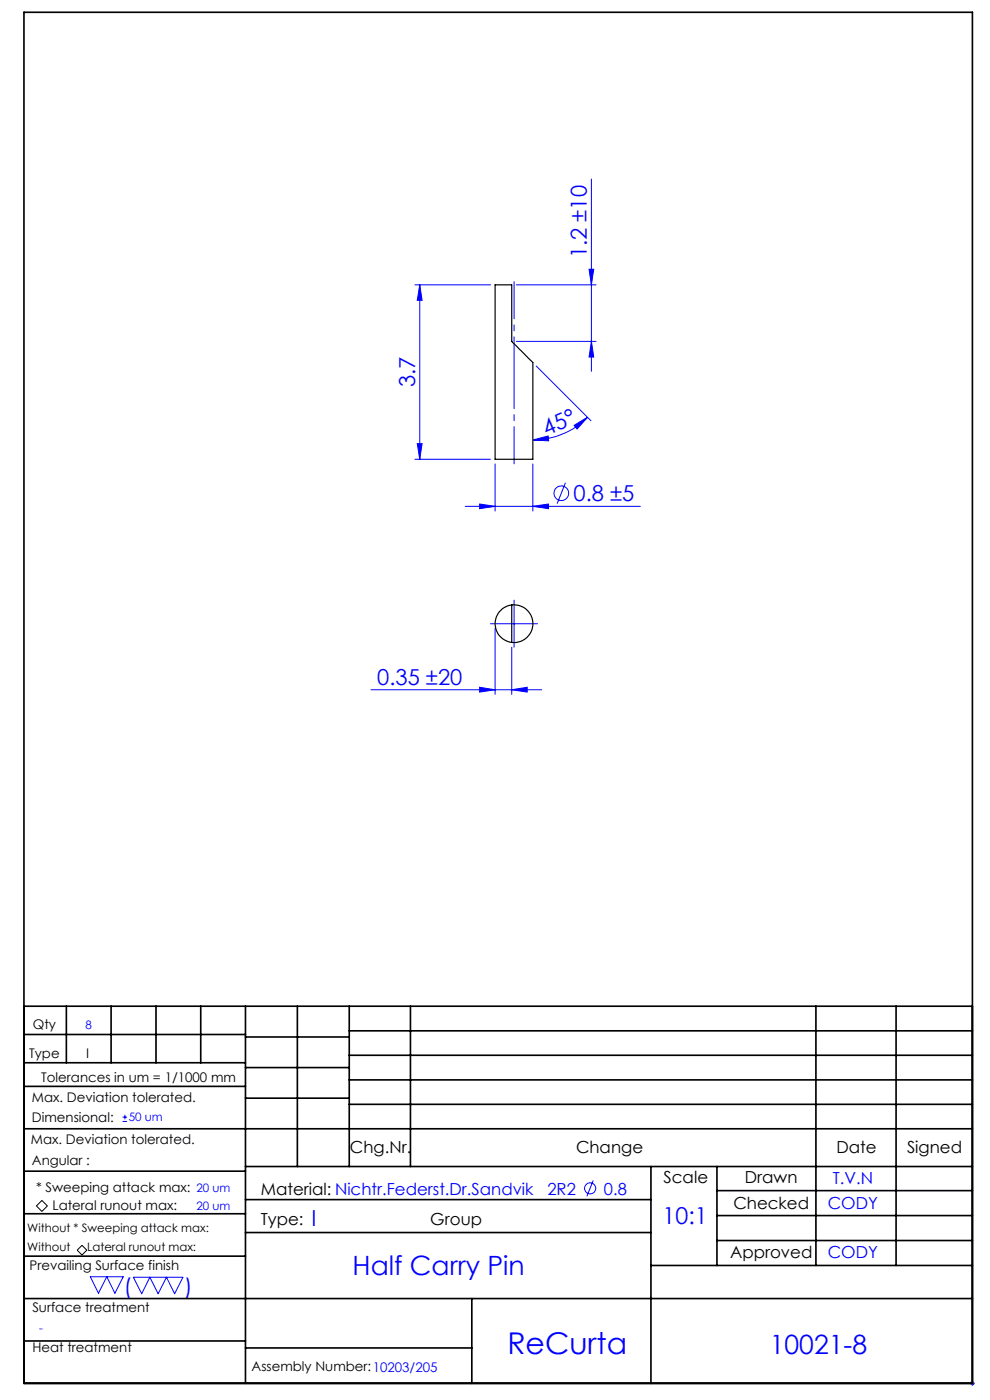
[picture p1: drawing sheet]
<svg xmlns="http://www.w3.org/2000/svg" width="210mm" height="297mm" viewBox="0 0 210 297" stroke-linecap="round" stroke-linejoin="round" font-family="sans-serif">
<g fill="none" stroke="#00f" stroke-width=".21">
<path d="M125.4 38v40.8M125 57.1h.9l-.5 3.3zM88 60.4h16M89 60.4l.5 3.3h-1zM89 60.4v37M109.5 72.4h16.9M109.5 60.4h16.9M113.7 77.6l11.6 11.6M125.4 72.4l.5 3.3h-.9zM88 97.4h16M88.5 94.1h1l-.5 3.3zM105 98.4v10"/>
<path d="M113 93.3l3.3-.8 .1 1zM113 98.4v10M121.8 90.2l2.8-1.7-2.2 2.5zM124.6 88.5a16.5 16.5 0 0 1-11.6 4.8M98.7 107.4h37.1M101.7 106.9l3.3 .5-3.3 .5zM113 107.4l3.3-.5v1zM119.9 102.4l-1.7 4.5M104 132.3h10M105 133.3v14M108.5 137.3v10M109 127.3v10"/>
<path d="M78.7 146.3h36.2M101.7 145.8l3.3 .5-3.3 .5zM108.5 146.3l3.3-.5v1zM26 237.9h1M26 237h1M26.5 236.5v1M125.8 250.4l-1.3 3.4M19.2 270.9h6.9l-1.7 3.5-1.8-3.5-1.7 3.5zM28.3 271h10.5l-1.8 3.5-1.7-3.5-1.8 3.5-1.7-3.5-1.7 3.5zM205.8 293.5h1M205.9 293.1l.7 .7M206.3 293v1"/>
<path d="M206.6 293.1l-.7 .7"/>
<circle cx="119.1" cy="104.6" r="1.56"/>
<circle cx="125.2" cy="252.1" r="1.18"/>
</g>
<path d="M7.7 255.8l1.2-1.1 1.2 1.1-1.2 1.2zM16.4 265.2l1-1 1 1-1 1z" fill="none" stroke="#000" stroke-width=".21"/>
<path d="M109.1 98.4v-38.6" fill="none" stroke="#00f" stroke-width=".21" stroke-dasharray="15.2 1.3 1.3 1.3" stroke-dashoffset="7.3"/>
<g fill="none" stroke="#000" stroke-width=".35">
<path d="M5.1 2.6h201.2v290.9h-201.2zM5.1 213.5h201.2M5.1 219.5h47M14.1 213.5v12M23.6 213.5v12M33.1 213.5v12M42.6 213.5v12M52.1 213.5v80M52.1 220h22M63.1 213.5v34M74.1 218.7h132.2M74.1 213.5v34"/>
<path d="M87.1 213.5v34M173.1 213.5v55M190.1 213.5v55M5.1 239.5h201.2M5.1 230.5h47M5.1 225.5h47M52.1 226.5h22M52.1 233h22M74.1 223.9h132.2M74.1 229.1h132.2M74.1 234.3h132.2M5.1 257.5h47"/>
<path d="M5.1 248.5h47M52.1 247.5h154.2M52.1 254.5h86M138.1 247.5v46M152.1 247.5v21M152.1 252.6h54.2M152.1 257.9h54.2M5.1 275.5h201.2M5.1 266.5h47M52.1 261.5h86M100.1 275.5v18M138.1 268.5h68.2"/>
<path d="M152.1 263.2h54.2M5.1 284.5h47M52.1 286h48"/>
</g>
<g fill="#00f">
<path d="M101.7 106.9l3.3 .5-3.3 .5zM113 107.4l3.3-.5v1zM101.7 145.8l3.3 .5-3.3 .5zM108.5 146.3l3.3-.5v1z"/>
<path d="M113 93.3l3.3-.8 .1 1zM121.8 90.2l2.8-1.7-2.2 2.5z"/>
<path d="M125.4 72.4l.5 3.3h-.9zM125 57.1h.9l-.5 3.3z"/>
<path d="M89 60.4l.5 3.3h-1zM88.5 94.1h1l-.5 3.3z"/>
</g>
<path d="M105 60.4h3.5v12l4.5 4.5v20.5h-8zM108.5 128.3a4 4 0 0 0-3.5 4 4 4 0 0 0 3.5 4M108.5 128.3a4 4 0 0 1 4.5 4 4 4 0 0 1-4.5 4M108.5 128.3v8" fill="none" stroke="#000" stroke-width=".25"/>
<text font-size="6.3" fill="#00f" x="107.6" y="287.3">ReCurta</text>
<g font-size="5.6" fill="#00f">
<text x="74.8" y="270.6">Half Carry Pin</text>
<text x="163.3" y="287.2">10021-8</text>
</g>
<text font-size="4.9" fill="#00f" x="140.6" y="259.7">10:1</text>
<g font-size="4.7" fill="#00f">
<text x="124.4" y="54.8" transform="rotate(-90 124.4 54.8)">1.2 ±10</text>
<text x="88" y="82.1" transform="rotate(-90 88 82.1)">3.7</text>
<text x="116" y="92.4" transform="rotate(-23 116 92.4)">45°</text>
<text x="121.6" y="106.3">0.8 ±5</text>
<text x="80" y="145.3">0.35 ±20</text>
<text x="66.1" y="260">I</text>
<text x="26.2" y="274.4">(</text>
<text x="39.2" y="274.4">)</text>
</g>
<g font-size="3.5">
<text x="74.2" y="244.7">Chg.Nr.</text>
<text x="122.2" y="244.7">Change</text>
<text x="177.4" y="244.7">Date</text>
<text x="192.4" y="244.7">Signed</text>
<text x="140.8" y="250.9">Scale</text>
<text x="158" y="250.9">Drawn</text>
<text x="55.3" y="253.5">Material: Nichtr.Federst.Dr.Sandvik</text>
<text x="155.6" y="256.4">Checked</text>
<text x="55.3" y="259.8">Type:</text>
<text x="91.3" y="259.8">Group</text>
<text x="154.9" y="266.9">Approved</text>
</g>
<g font-size="3.5" fill="#00f">
<text x="176.6" y="251.1">T.V.N</text>
<text x="116.1" y="253.4">2R2</text>
<text x="128.1" y="253.4">0.8</text>
<text x="175.6" y="256.6">CODY</text>
<text x="175.6" y="267">CODY</text>
</g>
<g font-size="2.8">
<text x="7" y="218.4">Qty</text>
<text x="6.2" y="224.5">Type</text>
<text x="18.2" y="224.5">I</text>
<text x="6.8" y="233.7">Max. Deviation tolerated.</text>
<text x="8.8" y="229.4">Tolerances in um = 1/1000 mm</text>
<text x="6.8" y="238.1">Dimensional:</text>
<text x="6.6" y="242.8">Max. Deviation tolerated.</text>
<text x="6.8" y="247.1">Angular :</text>
<text x="7.6" y="252.9">* Sweeping attack max:</text>
<text x="11.2" y="256.7">Lateral runout max:</text>
<text x="6.3" y="269.5">Prevailing Surface finish</text>
<text x="6.9" y="278.3">Surface treatment</text>
<text x="6.9" y="286.7">Heat treatment</text>
<text x="53.4" y="290.9">Assembly Number:10203/205</text>
</g>
<g font-size="2.5" fill="#00f">
<text x="18.1" y="218.3">8</text>
<text x="27.3" y="237.9">50 um</text>
<text x="41.7" y="256.6">20 um</text>
<text x="41.7" y="252.9">20 um</text>
<text x="8.3" y="282.6">-</text>
</g>
<g font-size="2.5">
<text x="5.8" y="261.4">Without * Sweeping attack max:</text>
<text x="5.8" y="265.4">Without</text>
<text x="18.5" y="265.3">Lateral runout max:</text>
</g>
</svg>
